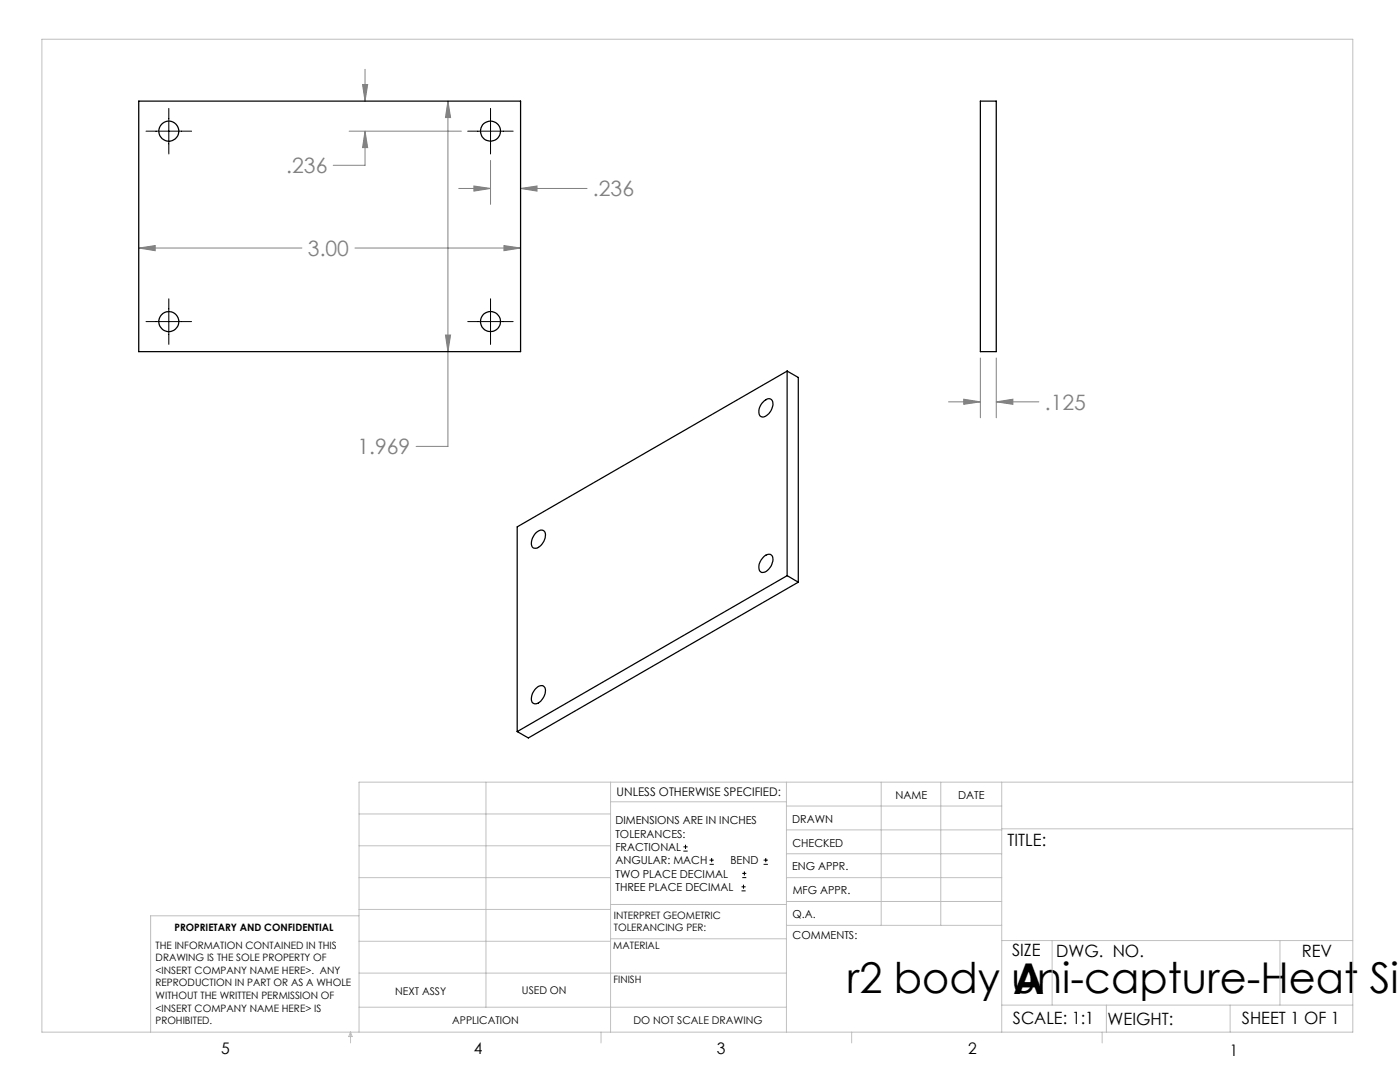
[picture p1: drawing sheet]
<svg xmlns="http://www.w3.org/2000/svg" width="279mm" height="216mm" viewBox="0 0 279 216" stroke-linecap="round" stroke-linejoin="round" font-family="sans-serif">
<g fill="none" stroke="#000" stroke-width=".2">
<path d="M29.1 26.2h9.1M33.7 21.6v9.1M93.3 26.2h9.1M97.9 21.6v9.1M33.7 59.6v9.1M97.9 59.6v9.1M29.1 64.2h9.1M93.3 64.2h9.1M136.4 169.8h.8M136.4 169h.8M136.8 168.6v.8M141.6 172.5h.9"/>
<path d="M141.6 171.6h.9M142 171.2v.8M148 177.8h.8M148 177h.8M148.1 175.1h.8M148.1 174.3h.8M148.4 176.5v.8M148.6 173.9v.8M152.4 172.5h.8M152.4 171.6h.8M152.8 171.2v.8"/>
</g>
<g fill="none" stroke="#808080" stroke-width=".2">
<path d="M72.4 16.9h1l-.6 3.3zM72.8 13.8v6.4M69.7 26.2h22.4M72.8 26.2l.6 3.3h-1zM72.8 26.2v6.8h-6.3M89.4 20.2l.5 3.3h-1zM89.4 20.2v68.9h-6.4M91.5 37.6h6.4M94.6 37.1l3.3 .5-3.3 .5zM97.9 32v8.8M103.9 37.6l3.3-.5v1zM103.9 37.6h13.3"/>
<path d="M27.7 49.5l3.3-.5v1zM27.7 49.5h32.6M70.8 49.5h33.1M100.6 49l3.3 .5-3.3 .5zM88.9 66.9h1l-.5 3.3zM192.3 79.7l3.4 .5-3.4 .5zM195.7 71.4v12M198.8 71.4v12M189.3 80.2h6.4M198.8 80.2l3.3-.5v1zM198.8 80.2h8.5"/>
</g>
<g fill="none" stroke="#c0c0c0" stroke-width=".2">
<path d="M8.4 7.8h261.6v198.2h-261.6zM97 156.1v44.9M121.8 156.1v49.9M121.8 160h35.2M157 156.1v49.9M175.9 156.1v28.5M187.7 156.1v28.5M199.9 156.1v49.9M270 156.1h-198.4v49.9M71.6 175.1h50.2M71.6 168.8h50.2M71.6 162.4h50.2"/>
<path d="M157 170.4h42.9M157 165.6h42.9M157 160.8h42.9M157 175.1h42.9M157 179.9h42.9M199.9 165.4h70.1M71.6 194.2h85.4M71.6 187.8h50.2M71.6 181.5h50.2M71.6 182.7h-41.5v23.3M121.8 187.3h35.2M121.8 180.5h35.2"/>
<path d="M157 184.6h42.9M199.9 187.7h70.1M210 187.7v12.9M255.4 187.7v12.9M70 206v2.1M70 206l.3 .8h-.7zM71.6 201h85.4M119.9 206v2.1M170 206v2.1M199.9 200.6h70.1M220 206v2.1M220.8 200.6v5.4"/>
<path d="M245.5 200.6v5.4"/>
</g>
<path d="M100.6 49l3.3 .5-3.3 .5zM27.7 49.5l3.3-.5v1zM89.4 20.2l.5 3.3h-1zM88.9 66.9h1l-.5 3.3zM94.6 37.1l3.3 .5-3.3 .5zM103.9 37.6l3.3-.5v1zM72.8 26.2l.6 3.3h-1zM72.4 16.9h1l-.6 3.3zM198.8 80.2l3.3-.5v1zM192.3 79.7l3.4 .5-3.4 .5z" fill="#808080"/>
<g fill="none" stroke="#000" stroke-width=".25">
<path d="M27.7 20.2h76.2v50h-76.2zM195.7 20.2h3.1v50h-3.1zM157.1 74l2.2 1.3v40.9M157.1 74v40.9M157.1 74l-53.9 31.1v40.9M152.4 80.2a1.04 1.04 0 0 1 1.7-.3 2.66 2.66 0 0 1-1.9 3.3 1.09 1.09 0 0 1-.7-1.5l.4-1zM107.1 106.2a.97 .97 0 0 1 .9-.4 .97 .97 0 0 1 .8 .6 2.89 2.89 0 0 1-1.8 3 .93 .93 0 0 1-.9-1.4l.2-.6zM152.4 111.2a1.04 1.04 0 0 1 1.8-.1 2.71 2.71 0 0 1-2 3.1 1.06 1.06 0 0 1-.7-1.5l.4-1zM157.1 114.9l2.2 1.3M157.1 114.9l-53.9 31.1M159.3 116.2l-53.9 31-2.2-1.2M106.8 137.5a1.18 1.18 0 0 1 2-.3 2.68 2.68 0 0 1-2.1 3.2 1.18 1.18 0 0 1-.5-1.7z"/>
<circle cx="33.7" cy="26.2" r="2"/>
<circle cx="97.9" cy="26.2" r="2.01"/>
<circle cx="33.7" cy="64.2" r="2"/>
<circle cx="97.9" cy="64.2" r="2.01"/>
</g>
<g font-size="8.5">
<text x="169" y="198.1">r2 body uni-capture-Heat Sin</text>
<text x="202.2" y="198.3">A</text>
</g>
<g font-size="4.2" fill="#808080">
<text x="57.1" y="34.6">.236</text>
<text x="118.3" y="39.2">.236</text>
<text x="61.5" y="51.1">3.00</text>
<text x="208.5" y="81.8">.125</text>
<text x="71.3" y="90.7">1.969</text>
</g>
<g font-size="3.4">
<text x="201.1" y="168.8">TITLE:</text>
<text x="202" y="190.8">SIZE</text>
<text x="210.8" y="190.9">DWG. NO.</text>
<text x="259.8" y="191">REV</text>
<text x="202.1" y="204.4">SCALE: 1:1</text>
<text x="221" y="204.5">WEIGHT:</text>
<text x="247.8" y="204.4">SHEET 1 OF 1</text>
</g>
<g font-size="3.2">
<text x="44.2" y="210.4">5</text>
<text x="94.6" y="210.3">4</text>
<text x="143.1" y="210.4">3</text>
<text x="193.2" y="210.3">2</text>
<text x="245.4" y="210.6">1</text>
</g>
<text font-size="2.4" x="123.1" y="158.9">UNLESS OTHERWISE SPECIFIED:</text>
<g font-size="2.2">
<text x="178.7" y="159.4">NAME</text>
<text x="191.2" y="159.4">DATE</text>
<text x="122.8" y="164.5">DIMENSIONS ARE IN INCHES</text>
<text x="122.8" y="167.1">TOLERANCES:</text>
<text x="158.1" y="164.2">DRAWN</text>
<text x="122.8" y="169.8">FRACTIONAL</text>
<text x="122.8" y="172.5">ANGULAR: MACH</text>
<text x="145.8" y="172.5">BEND</text>
<text x="158.1" y="173.7">ENG APPR.</text>
<text x="158.2" y="169.1">CHECKED</text>
<text x="122.8" y="175.1">TWO PLACE DECIMAL</text>
<text x="122.8" y="177.8">THREE PLACE DECIMAL</text>
<text x="158.2" y="178.4">MFG APPR.</text>
<text x="158.2" y="183.2">Q.A.</text>
<text x="158.2" y="187.4">COMMENTS:</text>
</g>
<g font-size="2.1">
<text x="78.8" y="198.5">NEXT ASSY</text>
<text x="104.2" y="198.4">USED ON</text>
<text x="90.2" y="204.3">APPLICATION</text>
<text x="126.4" y="204.3">DO NOT SCALE DRAWING</text>
</g>
<g font-size="2">
<text x="34.8" y="185.7">PROPRIETARY AND CONFIDENTIAL</text>
<text x="122.5" y="183.3">INTERPRET GEOMETRIC</text>
<text x="122.5" y="185.9">TOLERANCING PER:</text>
<text x="31.1" y="189.3">THE INFORMATION CONTAINED IN THIS</text>
<text x="31.1" y="191.8">DRAWING IS THE SOLE PROPERTY OF</text>
<text x="122.4" y="189.4">MATERIAL</text>
<text x="31.1" y="194.3">&lt;INSERT COMPANY NAME HERE&gt;. ANY</text>
<text x="31.1" y="196.8">REPRODUCTION IN PART OR AS A WHOLE</text>
<text x="122.4" y="196.2">FINISH</text>
<text x="31.1" y="199.4">WITHOUT THE WRITTEN PERMISSION OF</text>
<text x="31.1" y="201.9">&lt;INSERT COMPANY NAME HERE&gt; IS</text>
<text x="31.1" y="204.4">PROHIBITED.</text>
</g>
</svg>
